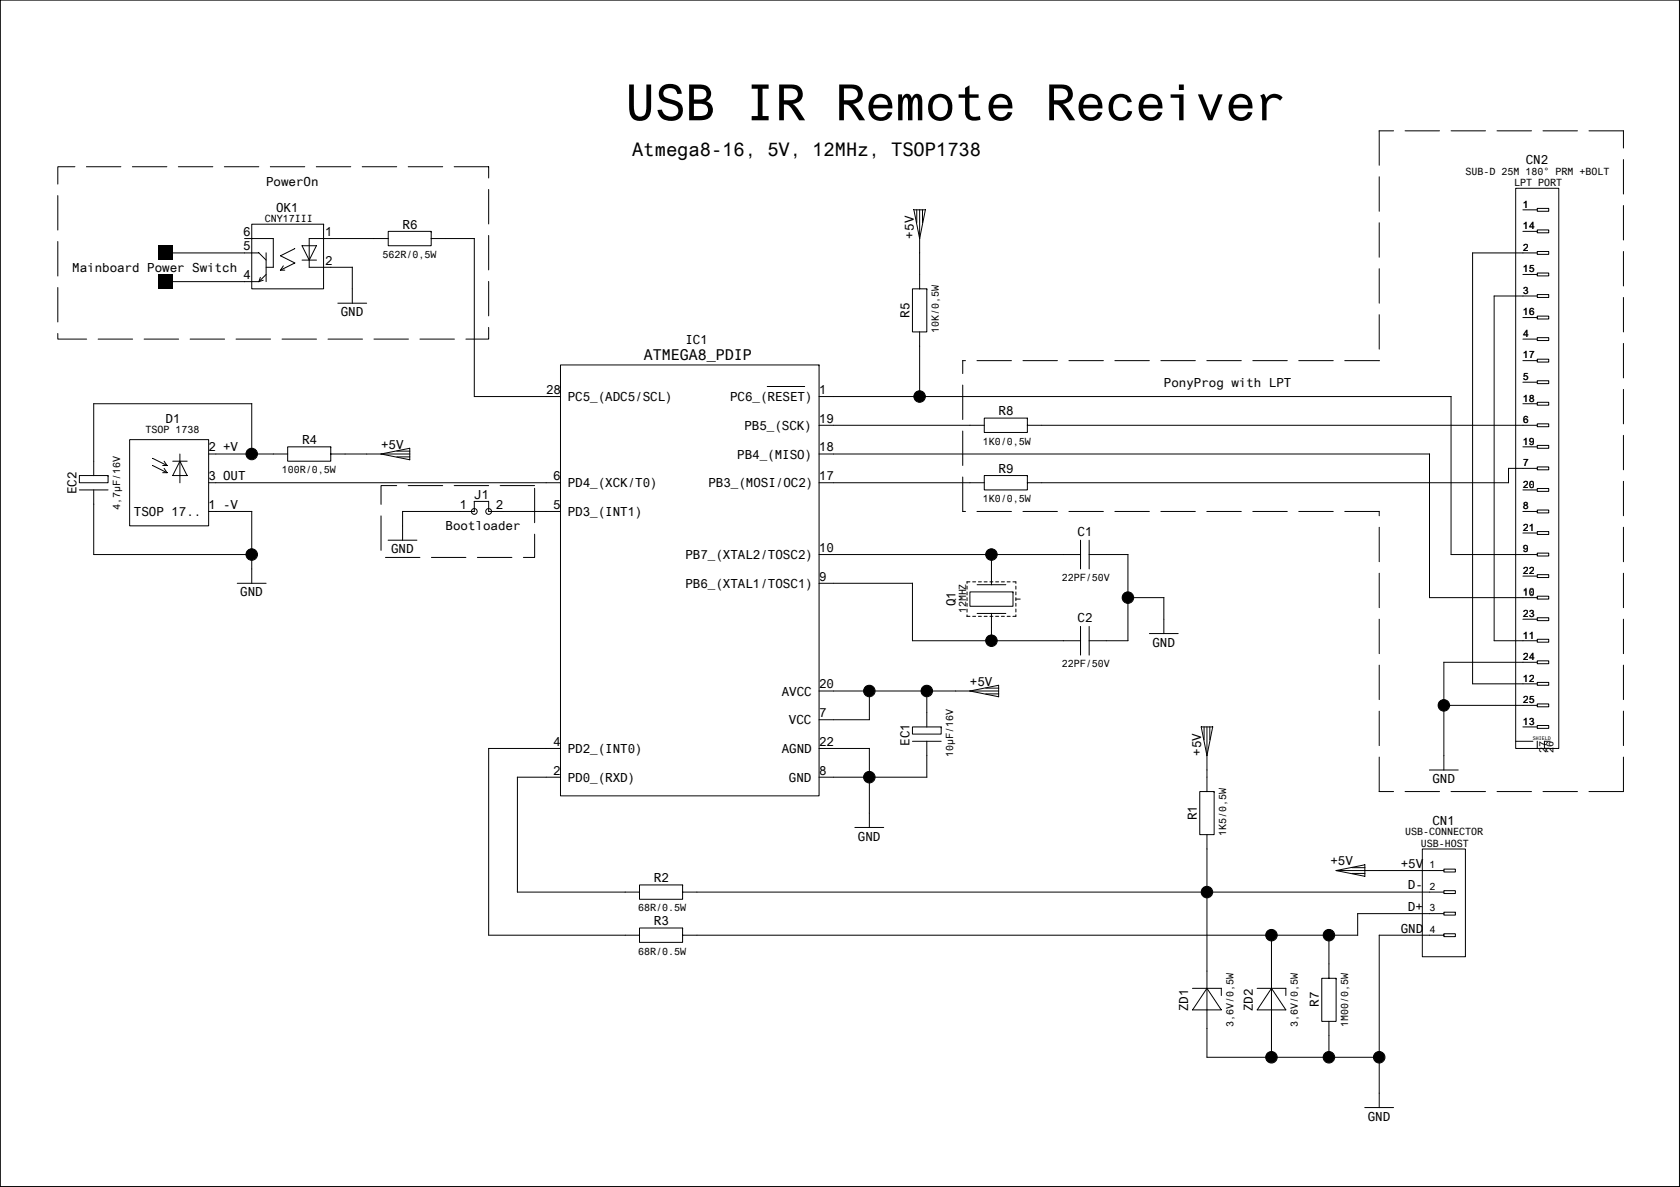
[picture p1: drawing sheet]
<svg xmlns="http://www.w3.org/2000/svg" width="297mm" height="210mm" viewBox="0 0 297 210" stroke-linecap="round" stroke-linejoin="round" font-family="sans-serif">
<g fill="none" stroke="#000" stroke-width=".18">
<path d="M.1 0h296.8v209.8h-296.8zM44.5 39.6h12.7v11.5h-12.7zM57.2 39.6h.1M161.6 37.1h2l-1 5.1zM162.1 37.1v2.3M162.6 37.1v14M163.1 37.1v2.3M268 33.3h7.6v99.1h-7.6zM269.3 37.1h2.5M271.8 36.9h2v.5h-2zM29.3 49.8h16.5M29.3 44.7h16.5l1.3 1.3"/>
<path d="M43.2 42.2h5.1v5.1M46 49l-.2 .8M46.5 49.6l-.7 .2M47.1 44.7v5.1M47.1 48.5l-1.3 1.3M47.1 47.3h1.2M49.6 47.8h.8M52.1 44l-2.5 1.2 2.5 1.3-2.5 1.3 .5-.8M53.4 43.5h2.5l-1.2 2.5zM53.4 46h2.6M54.6 47.3h7.7M59.7 53.6h5.1"/>
<path d="M62.3 47.2v6.4M68.6 40.9h7.6v2.6h-7.6zM68.7 42.2h-14v5.1M76.2 42.2h7.7M76.2 40.9h.1M83.9 42.2v27.9h15.2M161.3 51.1h2.6v7.6h-2.6zM162.6 58.7v11.4M163.9 51.1h.1M260.4 44.7v76.2h11.4M269.3 60h2.5M269.3 40.9h2.5"/>
<path d="M269.3 48.5h2.5M269.3 56.2h2.5M271.8 40.7h2v.5h-2zM271.8 44.5h2v.5h-2zM271.8 48.3h2v.5h-2zM271.8 52.1h2v.5h-2zM271.8 55.9h2v.5h-2zM271.8 59.7h2v.5h-2zM271.8 52.3h-7.6v61h7.6M271.8 44.7h-11.4M22.9 77.7h14v15.3h-14zM50.9 79h7.6v2.6h-7.6z"/>
<path d="M58.5 79h.1M70.2 79.8h2.3M99.1 64.5h45.7v76.2h-45.7zM135.7 68.3h6.6M144.8 75.2h29.3M144.8 70.1h111.8M144.8 64.5h.1M174 73.9h7.6v2.6h-7.6zM181.6 75.2h90.2M181.6 73.9h.1M256.6 70.1v28h15.2M269.3 71.4h2.5"/>
<path d="M269.3 67.6h2.5M269.3 63.8h2.5M269.3 79h2.5M271.8 63.5h2v.5h-2zM271.8 67.3h2v.5h-2zM271.8 71.1h2v.5h-2zM271.8 75h2v.5h-2zM271.8 78.8h2v.5h-2zM14 86.6h5.1zM14 84.1h5.1v1.3h-5.1zM16.6 86.6v11.5h27.9M19.1 84.1h.1"/>
<path d="M27 81l2.5 1.3M27 82.3l2.5 1.3M28.8 82.3h.7M28.8 83.6h.7M29 81.6l.5 .7M29 82.8l.5 .8M30.5 81.6h2.6M31.8 80.3v5.1M33.1 84.1l-1.3-2.5-1.3 2.5h2.6M36.9 80.3h14M36.9 90.4h7.6v12.8M44.5 80.3v-8.9h-27.9v12.7"/>
<path d="M58.5 80.3h14M68.6 95.5h5.1M70.2 80.8h2.3M72.5 81.3l-5.1-1 5.1-1v2M83.9 90.4h-12.7v5.1M86.4 88.7h-2.5v1.8M86.4 88.6v1.8M99.1 85.4h-62.2M99.1 90.4h-12.7M144.8 85.4h29.3M144.8 98.1h46.3M144.8 80.3h108l-.1 25.4h19.1"/>
<path d="M174 84.1h7.6v2.5h-7.6zM175.3 98v5.4M181.6 85.4h85.1M181.6 84.1h.1M191 95.5v5.1zM192.5 98.1h6.9M192.6 95.5v5.1zM199.4 98v15.3h-6.9M266.7 82.8h5.1M266.7 82.8v2.6M269.3 90.4h2.5M269.3 86.6h2.5"/>
<path d="M269.3 94.3h2.5M271.8 82.6h2v.5h-2zM271.8 86.4h2v.5h-2zM271.8 90.2h2v.5h-2zM271.8 94h2v.5h-2zM271.8 97.8h2v.5h-2zM41.9 103.1h5.2M144.8 103.1h16.5v10.2h29.8M171 103.7v.5M171 104.7v.5M171 105.7v.5M171 106.7v.5"/>
<path d="M171 107.7v.5M171 108.7v.3h.5M171.5 104.7h7.6v2.5h-7.6zM171.5 102.9h-.5v.3M172 109h.5M172 102.9h.5M172.8 108.5h5zM172.8 103.4h5zM173 109h.5M173 102.9h.5M174 109h.5M174 102.9h.5"/>
<path d="M175 109h.6M175 102.9h.6M175.3 108.5v4.8M176 109h.6M176 102.9h.6M177.1 109h.5M177.1 102.9h.5M178.1 109h.5M178.1 102.9h.5M179.1 102.9h.5v.3M179.1 104.7h.1M179.6 105.9h.8"/>
<path d="M179.6 103.7v.5M179.6 104.7v.5M179.6 105.7v.5M179.6 106.7v.5M179.6 107.7v.5M179.6 108.7v.3h-.5M191 110.8v5zM192.6 110.8v5zM199.4 105.7h6.4M203.2 112h5.1M205.8 105.7v6.4M255.3 117.1h16.5"/>
<path d="M255.3 117.1v19.1M269.3 101.9h2.5M269.3 109.5h2.5M271.8 101.6h2v.5h-2zM271.8 105.4h2v.5h-2zM271.8 109.2h2v.5h-2zM271.8 113.1h2v.5h-2zM271.8 116.9h2v.5h-2zM99.1 132.4l-12.7-.1v33.1h26.7M99.1 137.4h-7.6v20.4h21.6M144.8 132.4h8.9M144.8 137.4h19.1"/>
<path d="M144.8 122.2h31.8M144.8 127.3h8.9M153.7 122.2v5.1M153.7 132.3v14M161.3 131.1h5.1zM161.3 128.5h5.1v1.3h-5.1zM163.9 131.1v6.3M163.9 122.2v6.4M166.4 128.5h.1M174.3 121.7h2.3M174.3 122.7h2.3M176.6 123.2l-5.1-1 5.1-1v2"/>
<path d="M212.1 140h2.6v7.6h-2.6zM212.4 128.5h2l-1 5.1zM212.9 128.5v2.3M213.4 128.5v11.5M213.9 128.5v2.3M214.7 140h.1M252.7 136.2h5.1M255.3 124.7h16.5M269.3 128.5h2.5M271.8 131.1v1.3M271.8 128.3h2v.5h-2zM271.8 120.7h2v.5h-2z"/>
<path d="M271.8 124.5h2v.5h-2zM273.1 131.1v1.3M113.1 156.5h7.6v2.5h-7.6zM120.7 157.8h134.6M120.7 156.5h.1M151.1 146.3h5.1M213.4 147.6v39.4h30.5M236.2 153.9h19.1M239 153.4h2.3M239 154.5h2.3M241.3 152.9l-5.1 1M241.3 152.9v2.1l-5.1-1.1"/>
<path d="M251.5 150.1h7.6v19.1h-7.6zM255.3 153.7h2v.5h-2zM255.3 157.5h2v.5h-2zM113.1 164.1h7.6v2.5h-7.6zM120.7 164.1h.1M210.8 174.8h5.1M213.4 174.8l2.5 3.8h-5.1zM215.9 174.8v1.2M222.3 178.6h5l-2.5-3.8-2.5 3.8M222.3 174.8h5M224.8 165.4v21.6M227.3 174.8v1.2"/>
<path d="M233.7 173h2.5v7.6h-2.5zM235 165.4v7.6M236.2 173h.1M255.3 165.1h2v.5h-2zM255.3 161.3h2v.5h-2zM255.3 161.6l-15.3-.1 .1 3.9h-119.4M255.3 165.4h-11.4v30.5M257.3 161.3h.1M235 180.6v6.4M241.3 195.9h5.1"/>
<circle cx="162.6" cy="70.1" r="1.02"/>
<circle cx="44.5" cy="98.1" r="1.02"/>
<circle cx="44.5" cy="80.3" r="1.02"/>
<circle cx="83.9" cy="90.4" r=".51"/>
<circle cx="86.4" cy="90.4" r=".51"/>
<circle cx="175.3" cy="98.1" r="1.02"/>
<circle cx="175.3" cy="113.3" r="1.02"/>
<circle cx="199.4" cy="105.7" r="1.02"/>
<circle cx="153.7" cy="122.2" r="1.02"/>
<circle cx="153.7" cy="137.4" r="1.02"/>
<circle cx="163.9" cy="122.2" r="1.02"/>
<circle cx="255.3" cy="124.7" r="1.02"/>
<circle cx="213.4" cy="157.8" r="1.02"/>
<circle cx="224.8" cy="165.4" r="1.02"/>
<circle cx="235" cy="165.4" r="1.02"/>
<circle cx="224.8" cy="187" r="1.02"/>
<circle cx="235" cy="187" r="1.02"/>
<circle cx="243.9" cy="187" r="1.02"/>
</g>
<g fill="#000">
<circle cx="162.6" cy="70.1" r="1.01"/>
<circle cx="44.5" cy="80.3" r="1.01"/>
<circle cx="44.5" cy="98" r="1.01"/>
<circle cx="175.3" cy="98" r="1.01"/>
<circle cx="175.3" cy="113.3" r="1.01"/>
<circle cx="199.4" cy="105.7" r="1.01"/>
<circle cx="153.7" cy="122.2" r="1.01"/>
<circle cx="153.7" cy="137.4" r="1.01"/>
<circle cx="163.9" cy="122.2" r="1.01"/>
<circle cx="255.3" cy="124.7" r="1.01"/>
<circle cx="213.4" cy="157.7" r="1.01"/>
<circle cx="224.8" cy="165.4" r="1.01"/>
<circle cx="234.9" cy="165.4" r="1.01"/>
<circle cx="224.8" cy="186.9" r="1.01"/>
<circle cx="234.9" cy="186.9" r="1.01"/>
<circle cx="243.8" cy="186.9" r="1.01"/>
</g>
<path d="M28 48.5h2.5v2.6h-2.5zM28 43.5h2.5v2.5h-2.5z" fill="#000"/>
<path d="M10.2 29.5h76.2v30.5h-76.2zM243.9 23.1v40.7M287 23.1h-43.2M243.9 63.8h-73.7M67.4 85.9h27.1v12.7h-27.1zM170.2 90.4v-26.6M243.9 90.4h-73.7M243.9 140v-49.6M287 140v-116.9M287 140h-43.2" fill="none" stroke="#000" stroke-width=".18" stroke-dasharray="6.1 2"/>
<path d="M268 131.1h7.6" fill="none" stroke="#000" stroke-width=".18" stroke-dasharray="3 2 1 2"/>
<text font-size="8.8" x="110.5" y="21.3">USB IR Remote Receiver</text>
<text font-size="3.3" x="111.8" y="27.5">Atmega8-16, 5V, 12MHz, TSOP1738</text>
<text font-size="2.7" x="113.8" y="63.7">ATMEGA8_PDIP</text>
<g font-size="2.2">
<text x="269.8" y="29">CN2</text>
<text x="47.1" y="32.8">PowerOn</text>
<text x="43" y="41.7">6</text>
<text x="48.8" y="37.4">OK1</text>
<text x="57.5" y="41.7">1</text>
<text x="71.2" y="40.4">R6</text>
<text x="43" y="44.3">5</text>
<text x="57.5" y="46.8">2</text>
<text x="161.6" y="42.2" transform="rotate(-90 161.6 42.2)">+5V</text>
<text x="12.8" y="48.1">Mainboard Power Switch</text>
<text x="43" y="49.3">4</text>
<text x="60.3" y="55.9">GND</text>
<text x="160.8" y="56.2" transform="rotate(-90 160.8 56.2)">R5</text>
<text x="121.2" y="60.8">IC1</text>
<text x="96.6" y="69.7">28</text>
<text x="100.4" y="70.9">PC5_(ADC5/SCL)</text>
<text x="129.1" y="70.9">PC6_(RESET)</text>
<text x="144.8" y="69.7">1</text>
<text x="205.8" y="68.4">PonyProg with LPT</text>
<text x="29.3" y="74.7">D1</text>
<text x="131.6" y="76">PB5_(SCK)</text>
<text x="144.8" y="74.7">19</text>
<text x="176.6" y="73.5">R8</text>
<text x="36.9" y="79.8">2 +V</text>
<text x="53.4" y="78.5">R4</text>
<text x="67.4" y="79.3">+5V</text>
<text x="130.3" y="81.1">PB4_(MISO)</text>
<text x="144.8" y="79.8">18</text>
<text x="176.6" y="83.6">R9</text>
<text x="13.5" y="87.4" transform="rotate(-90 13.5 87.4)">EC2</text>
<text x="36.9" y="84.9">3 OUT</text>
<text x="36.9" y="90">1 -V</text>
<text x="81.3" y="90">1</text>
<text x="83.9" y="88.2">J1</text>
<text x="87.7" y="90">2</text>
<text x="97.8" y="90">5</text>
<text x="97.8" y="84.9">6</text>
<text x="100.4" y="86.2">PD4_(XCK/T0)</text>
<text x="125.3" y="86.2">PB3_(MOSI/OC2)</text>
<text x="144.8" y="84.9">17</text>
<text x="23.7" y="91.2">TSOP 17..</text>
<text x="78.8" y="93.8">Bootloader</text>
<text x="100.4" y="91.2">PD3_(INT1)</text>
<text x="190.5" y="94.8">C1</text>
<text x="69.1" y="97.9">GND</text>
<text x="121.2" y="98.9">PB7_(XTAL2/TOSC2)</text>
<text x="144.8" y="97.6">10</text>
<text x="42.5" y="105.5">GND</text>
<text x="121.2" y="103.9">PB6_(XTAL1/TOSC1)</text>
<text x="144.8" y="102.7">9</text>
<text x="168.9" y="107.2" transform="rotate(-90 168.9 107.2)">Q1</text>
<text x="190.5" y="110">C2</text>
<text x="203.7" y="114.4">GND</text>
<text x="138.2" y="123">AVCC</text>
<text x="144.8" y="121.7">20</text>
<text x="171.5" y="121.2">+5V</text>
<text x="97.8" y="131.9">4</text>
<text x="139.5" y="128.1">VCC</text>
<text x="144.8" y="131.9">22</text>
<text x="144.8" y="126.8">7</text>
<text x="160.8" y="131.8" transform="rotate(-90 160.8 131.8)">EC1</text>
<text x="97.8" y="137">2</text>
<text x="100.4" y="133.2">PD2_(INT0)</text>
<text x="138.2" y="133.2">AGND</text>
<text x="144.8" y="137">8</text>
<text x="212.4" y="133.6" transform="rotate(-90 212.4 133.6)">+5V</text>
<text x="100.4" y="138.2">PD0_(RXD)</text>
<text x="139.5" y="138.2">GND</text>
<text x="253.3" y="138.5">GND</text>
<text x="151.7" y="148.7">GND</text>
<text x="211.6" y="145.1" transform="rotate(-90 211.6 145.1)">R1</text>
<text x="253.3" y="145.9">CN1</text>
<text x="235.2" y="153">+5V</text>
<text x="247.7" y="153.5">+5V</text>
<text x="115.6" y="156">R2</text>
<text x="248.9" y="157.3">D-</text>
<text x="248.9" y="161.1">D+</text>
<text x="115.6" y="163.6">R3</text>
<text x="247.7" y="164.9">GND</text>
<text x="210.1" y="178.8" transform="rotate(-90 210.1 178.8)">ZD1</text>
<text x="221.5" y="178.8" transform="rotate(-90 221.5 178.8)">ZD2</text>
<text x="233.2" y="178.1" transform="rotate(-90 233.2 178.1)">R7</text>
<text x="241.8" y="198.2">GND</text>
</g>
<g font-size="1.8">
<text x="259.1" y="30.9">SUB-D 25M 180° PRM +BOLT</text>
<text x="267.7" y="32.9">LPT PORT</text>
<text x="46.8" y="39.3">CNY17III</text>
<text x="269.3" y="40.5">14</text>
<text x="269.3" y="36.7">1</text>
<text x="67.6" y="45.6">562R/0,5W</text>
<text x="269.3" y="44.3">2</text>
<text x="269.3" y="48.2">15</text>
<text x="269.3" y="52">3</text>
<text x="166" y="58.9" transform="rotate(-90 166 58.9)">10K/0,5W</text>
<text x="269.3" y="55.8">16</text>
<text x="269.3" y="59.6">4</text>
<text x="269.3" y="63.4">17</text>
<text x="269.3" y="71">18</text>
<text x="269.3" y="67.2">5</text>
<text x="25.7" y="76.6">TSOP 1738</text>
<text x="269.3" y="74.8">6</text>
<text x="49.8" y="83.7">100R/0,5W</text>
<text x="173.8" y="78.6">1K0/0,5W</text>
<text x="269.3" y="78.6">19</text>
<text x="269.3" y="82.4">7</text>
<text x="173.8" y="88.8">1K0/0,5W</text>
<text x="269.3" y="86.3">20</text>
<text x="21.2" y="90.2" transform="rotate(-90 21.2 90.2)">4,7μF/16V</text>
<text x="269.3" y="93.9">21</text>
<text x="269.3" y="90.1">8</text>
<text x="269.3" y="101.5">22</text>
<text x="269.3" y="97.7">9</text>
<text x="187.7" y="102.8">22PF/50V</text>
<text x="269.3" y="105.3">10</text>
<text x="170.8" y="108.5" transform="rotate(-90 170.8 108.5)">12MHZ</text>
<text x="269.3" y="109.1">23</text>
<text x="269.3" y="112.9">11</text>
<text x="187.7" y="118">22PF/50V</text>
<text x="269.3" y="116.7">24</text>
<text x="269.3" y="124.4">25</text>
<text x="269.3" y="120.5">12</text>
<text x="269.3" y="128.2">13</text>
<text x="168.5" y="133.9" transform="rotate(-90 168.5 133.9)">10μF/16V</text>
<text x="273.4" y="133.1" transform="rotate(-90 273.4 133.1)">27</text>
<text x="274.7" y="133.1" transform="rotate(-90 274.7 133.1)">26</text>
<text x="216.8" y="147.8" transform="rotate(-90 216.8 147.8)">1K5/0,5W</text>
<text x="248.4" y="147.7">USB-CONNECTOR</text>
<text x="251.2" y="149.8">USB-HOST</text>
<text x="252.7" y="153.6">1</text>
<text x="112.8" y="161.2">68R/0.5W</text>
<text x="252.7" y="157.4">2</text>
<text x="252.7" y="161.2">3</text>
<text x="252.7" y="165">4</text>
<text x="112.8" y="168.8">68R/0.5W</text>
<text x="218.1" y="181.6" transform="rotate(-90 218.1 181.6)">3,6V/0,5W</text>
<text x="229.5" y="181.6" transform="rotate(-90 229.5 181.6)">3,6V/0,5W</text>
<text x="238.4" y="181.6" transform="rotate(-90 238.4 181.6)">1M00/0,5W</text>
</g>
<text font-size=".9" x="271" y="130.9">SHIELD</text>
</svg>
